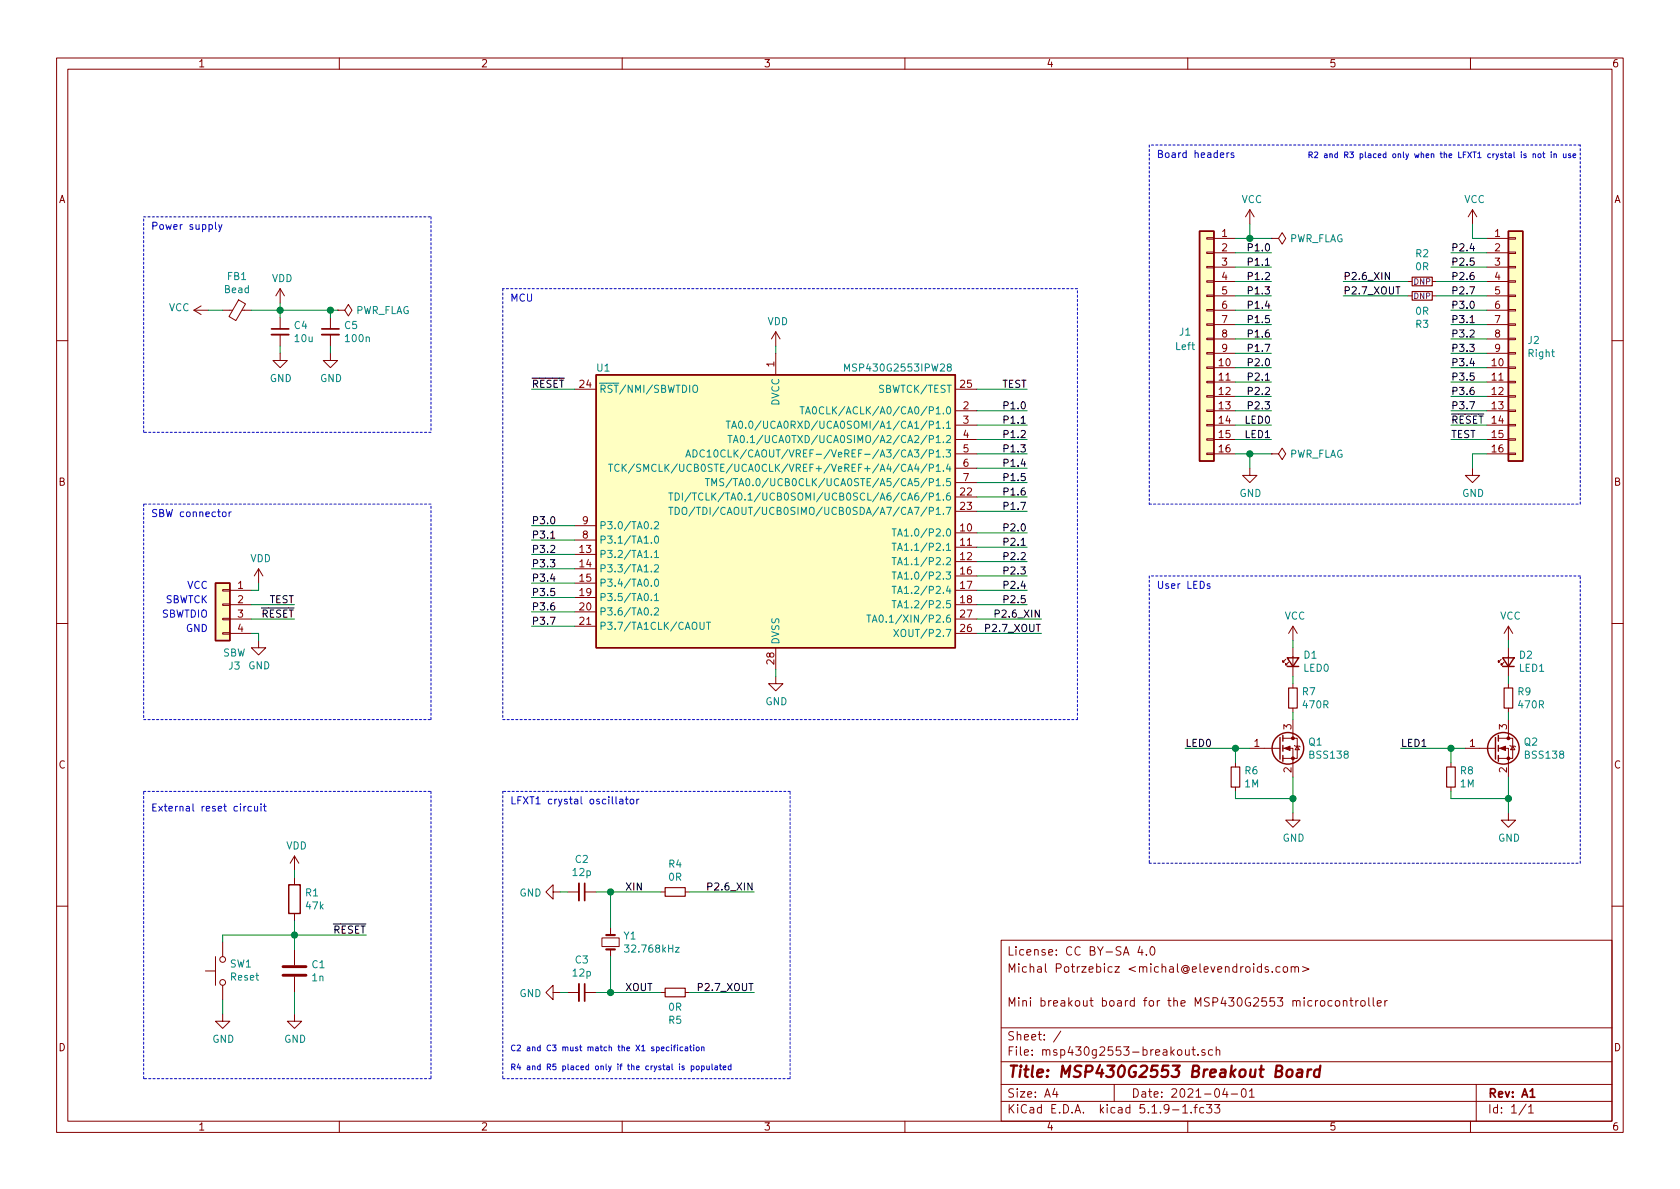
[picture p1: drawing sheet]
EESchema Schematic File Version 4
EELAYER 30 0
EELAYER END
$Descr A4 11693 8268
encoding utf-8
Sheet 1 1
Title "MSP430G2553 Breakout Board"
Date "2021-04-01"
Rev "A1"
Comp ""
Comment1 "Mini breakout board for the MSP430G2553 microcontroller"
Comment2 ""
Comment3 "Michal Potrzebicz <michal@elevendroids.com>"
Comment4 "License: CC BY-SA 4.0"
$EndDescr
$Comp
L MCU_Texas_MSP430:MSP430G2553IPW28 U1
U 1 1
P 5400 3550
F 0 "U1" H 4200 4550 50  0000 C CNN
F 1 "MSP430G2553IPW28" H 6250 4550 50  0000 C CNN
F 2 "Package_SO:TSSOP-28_4.4x9.7mm_P0.65mm" H 4250 2550 50  0001 C CIN
F 3 "http://www.ti.com/lit/ds/symlink/msp430g2553.pdf" H 5400 3550 50  0001 C CNN
	1    5400 3550
	1    0    0    -1  
$EndComp
$Comp
L power:GND #PWR05
U 1 1
P 5400 4700
F 0 "#PWR05" H 5400 4450 50  0001 C CNN
F 1 "GND" H 5405 4527 50  0000 C CNN
F 2 "" H 5400 4700 50  0001 C CNN
F 3 "" H 5400 4700 50  0001 C CNN
	1    5400 4700
	1    0    0    -1  
$EndComp
Wire Wire Line
	5400 4650 5400 4700
$Comp
L power:VDD #PWR04
U 1 1
P 5400 2400
F 0 "#PWR04" H 5400 2250 50  0001 C CNN
F 1 "VDD" H 5415 2573 50  0000 C CNN
F 2 "" H 5400 2400 50  0001 C CNN
F 3 "" H 5400 2400 50  0001 C CNN
	1    5400 2400
	1    0    0    -1  
$EndComp
Wire Wire Line
	5400 2400 5400 2450
$Comp
L Device:R R1
U 1 1
P 2050 6250
F 0 "R1" H 2120 6296 50  0000 L CNN
F 1 "47k" H 2120 6205 50  0000 L CNN
F 2 "Resistor_SMD:R_0603_1608Metric" V 1980 6250 50  0001 C CNN
F 3 "~" H 2050 6250 50  0001 C CNN
	1    2050 6250
	1    0    0    -1  
$EndComp
$Comp
L Device:C C1
U 1 1
P 2050 6750
F 0 "C1" H 2165 6796 50  0000 L CNN
F 1 "1n" H 2165 6705 50  0000 L CNN
F 2 "Capacitor_SMD:C_0603_1608Metric" H 2088 6600 50  0001 C CNN
F 3 "~" H 2050 6750 50  0001 C CNN
	1    2050 6750
	1    0    0    -1  
$EndComp
$Comp
L Switch:SW_Push SW1
U 1 1
P 1550 6750
F 0 "SW1" V 1596 6702 50  0000 R CNN
F 1 "Reset" V 1505 6702 50  0000 R CNN
F 2 "Button_Switch_SMD:SW_SPST_CK_RS282G05A3" H 1550 6950 50  0001 C CNN
F 3 "~" H 1550 6950 50  0001 C CNN
	1    1550 6750
	0    -1   -1   0   
$EndComp
$Comp
L power:GND #PWR01
U 1 1
P 1550 7050
F 0 "#PWR01" H 1550 6800 50  0001 C CNN
F 1 "GND" H 1555 6877 50  0000 C CNN
F 2 "" H 1550 7050 50  0001 C CNN
F 3 "" H 1550 7050 50  0001 C CNN
	1    1550 7050
	1    0    0    -1  
$EndComp
$Comp
L power:GND #PWR03
U 1 1
P 2050 7050
F 0 "#PWR03" H 2050 6800 50  0001 C CNN
F 1 "GND" H 2055 6877 50  0000 C CNN
F 2 "" H 2050 7050 50  0001 C CNN
F 3 "" H 2050 7050 50  0001 C CNN
	1    2050 7050
	1    0    0    -1  
$EndComp
Wire Wire Line
	1550 6950 1550 7050
Wire Wire Line
	2050 6900 2050 7050
Wire Wire Line
	2050 6600 2050 6500
Wire Wire Line
	1550 6550 1550 6500
Wire Wire Line
	1550 6500 2050 6500
Connection ~ 2050 6500
Wire Wire Line
	2050 6500 2050 6400
$Comp
L power:VDD #PWR02
U 1 1
P 2050 6050
F 0 "#PWR02" H 2050 5900 50  0001 C CNN
F 1 "VDD" H 2065 6223 50  0000 C CNN
F 2 "" H 2050 6050 50  0001 C CNN
F 3 "" H 2050 6050 50  0001 C CNN
	1    2050 6050
	1    0    0    -1  
$EndComp
Wire Wire Line
	2050 6050 2050 6100
Text Notes 1050 5650 0    50   ~ 0
External reset circuit
Wire Notes Line
	1000 7500 1000 5500
Wire Notes Line
	3000 7500 1000 7500
Wire Notes Line
	3000 5500 3000 7500
Wire Notes Line
	1000 5500 3000 5500
Text Label 2550 6500 2    50   ~ 0
~RESET
Wire Wire Line
	2050 6500 2550 6500
Wire Wire Line
	4000 2700 3700 2700
Text Label 3700 2700 0    50   ~ 0
~RESET
Wire Wire Line
	6800 2700 7150 2700
Text Label 7150 2700 2    50   ~ 0
TEST
Wire Wire Line
	6800 2850 7150 2850
Text Label 7150 2850 2    50   ~ 0
P1.0
Wire Wire Line
	6800 2950 7150 2950
Text Label 7150 2950 2    50   ~ 0
P1.1
Wire Wire Line
	6800 3050 7150 3050
Wire Wire Line
	6800 3150 7150 3150
Wire Wire Line
	6800 3250 7150 3250
Wire Wire Line
	6800 3350 7150 3350
Wire Wire Line
	6800 3450 7150 3450
Wire Wire Line
	6800 3550 7150 3550
Wire Wire Line
	6800 3700 7150 3700
Wire Wire Line
	6800 3800 7150 3800
Wire Wire Line
	6800 3900 7150 3900
Wire Wire Line
	6800 4000 7150 4000
Wire Wire Line
	6800 4100 7150 4100
Wire Wire Line
	6800 4200 7150 4200
Wire Wire Line
	6800 4300 7250 4300
Wire Wire Line
	6800 4400 7250 4400
Text Label 7150 3050 2    50   ~ 0
P1.2
Text Label 7150 3150 2    50   ~ 0
P1.3
Text Label 7150 3250 2    50   ~ 0
P1.4
Text Label 7150 3350 2    50   ~ 0
P1.5
Text Label 7150 3450 2    50   ~ 0
P1.6
Text Label 7150 3550 2    50   ~ 0
P1.7
Text Label 7150 3700 2    50   ~ 0
P2.0
Text Label 7150 3800 2    50   ~ 0
P2.1
Text Label 7150 3900 2    50   ~ 0
P2.2
Text Label 7150 4000 2    50   ~ 0
P2.3
Text Label 7150 4100 2    50   ~ 0
P2.4
Text Label 7150 4200 2    50   ~ 0
P2.5
Text Label 7250 4300 2    50   ~ 0
P2.6_XIN
Text Label 7250 4400 2    50   ~ 0
P2.7_XOUT
Wire Wire Line
	4000 3650 3700 3650
Wire Wire Line
	4000 3750 3700 3750
Wire Wire Line
	4000 3850 3700 3850
Wire Wire Line
	4000 3950 3700 3950
Wire Wire Line
	4000 4050 3700 4050
Wire Wire Line
	4000 4150 3700 4150
Wire Wire Line
	4000 4250 3700 4250
Wire Wire Line
	4000 4350 3700 4350
Text Label 3700 3650 0    50   ~ 0
P3.0
Text Label 3700 3750 0    50   ~ 0
P3.1
Text Label 3700 3850 0    50   ~ 0
P3.2
Text Label 3700 3950 0    50   ~ 0
P3.3
Text Label 3700 4050 0    50   ~ 0
P3.4
Text Label 3700 4150 0    50   ~ 0
P3.5
Text Label 3700 4250 0    50   ~ 0
P3.6
Text Label 3700 4350 0    50   ~ 0
P3.7
$Comp
L Connector_Generic:Conn_01x16 J2
U 1 1
P 10550 2350
F 0 "J2" H 10630 2342 50  0000 L CNN
F 1 "Right" H 10630 2251 50  0000 L CNN
F 2 "Connector_PinHeader_2.54mm:PinHeader_1x16_P2.54mm_Vertical" H 10550 2350 50  0001 C CNN
F 3 "~" H 10550 2350 50  0001 C CNN
	1    10550 2350
	1    0    0    -1  
$EndComp
$Comp
L Connector_Generic:Conn_01x16 J1
U 1 1
P 8400 2350
F 0 "J1" H 8550 2400 50  0000 C CNN
F 1 "Left" H 8550 2300 50  0000 C CNN
F 2 "Connector_PinHeader_2.54mm:PinHeader_1x16_P2.54mm_Vertical" H 8400 2350 50  0001 C CNN
F 3 "~" H 8400 2350 50  0001 C CNN
	1    8400 2350
	-1   0    0    -1  
$EndComp
Wire Wire Line
	8600 1650 8700 1650
Wire Wire Line
	8700 1650 8700 1550
$Comp
L power:GND #PWR07
U 1 1
P 8700 3250
F 0 "#PWR07" H 8700 3000 50  0001 C CNN
F 1 "GND" H 8705 3077 50  0000 C CNN
F 2 "" H 8700 3250 50  0001 C CNN
F 3 "" H 8700 3250 50  0001 C CNN
	1    8700 3250
	1    0    0    -1  
$EndComp
Wire Wire Line
	8600 3150 8700 3150
Wire Wire Line
	8700 3150 8700 3250
Wire Wire Line
	8600 1750 8850 1750
Wire Wire Line
	8600 1850 8850 1850
Wire Wire Line
	8600 1950 8850 1950
Wire Wire Line
	8600 2050 8850 2050
Wire Wire Line
	8600 2150 8850 2150
Wire Wire Line
	8600 2250 8850 2250
Wire Wire Line
	8600 2350 8850 2350
Wire Wire Line
	8600 2450 8850 2450
Wire Wire Line
	8600 2550 8850 2550
Wire Wire Line
	8600 2650 8850 2650
Wire Wire Line
	8600 2750 8850 2750
Wire Wire Line
	8600 2850 8850 2850
Wire Wire Line
	8600 2950 8850 2950
Wire Wire Line
	8600 3050 8850 3050
Text Label 8850 1750 2    50   ~ 0
P1.0
Text Label 8850 1850 2    50   ~ 0
P1.1
Text Label 8850 1950 2    50   ~ 0
P1.2
Text Label 8850 2050 2    50   ~ 0
P1.3
Text Label 8850 2150 2    50   ~ 0
P1.4
Text Label 8850 2250 2    50   ~ 0
P1.5
Text Label 8850 2350 2    50   ~ 0
P1.6
Text Label 8850 2450 2    50   ~ 0
P1.7
Text Label 8850 2550 2    50   ~ 0
P2.0
Text Label 8850 2650 2    50   ~ 0
P2.1
Text Label 8850 2750 2    50   ~ 0
P2.2
Text Label 8850 2850 2    50   ~ 0
P2.3
Wire Wire Line
	10250 1550 10250 1650
Wire Wire Line
	10250 1650 10350 1650
Wire Wire Line
	10350 1750 10100 1750
Wire Wire Line
	10350 1850 10100 1850
Wire Wire Line
	10350 2150 10100 2150
Wire Wire Line
	10350 2250 10100 2250
Wire Wire Line
	10350 2350 10100 2350
Wire Wire Line
	10350 2450 10100 2450
Wire Wire Line
	10350 2550 10100 2550
Wire Wire Line
	10350 2650 10100 2650
Wire Wire Line
	10350 2750 10100 2750
Wire Wire Line
	10350 2850 10100 2850
Wire Wire Line
	10350 2950 10100 2950
Wire Wire Line
	10350 3050 10100 3050
$Comp
L power:GND #PWR09
U 1 1
P 10250 3250
F 0 "#PWR09" H 10250 3000 50  0001 C CNN
F 1 "GND" H 10255 3077 50  0000 C CNN
F 2 "" H 10250 3250 50  0001 C CNN
F 3 "" H 10250 3250 50  0001 C CNN
	1    10250 3250
	1    0    0    -1  
$EndComp
Wire Wire Line
	10350 3150 10250 3150
Wire Wire Line
	10250 3150 10250 3250
Text Label 10100 1750 0    50   ~ 0
P2.4
Text Label 10100 1850 0    50   ~ 0
P2.5
Text Label 10100 1950 0    50   ~ 0
P2.6
Text Label 10100 2050 0    50   ~ 0
P2.7
Text Label 10100 2150 0    50   ~ 0
P3.0
Text Label 10100 2250 0    50   ~ 0
P3.1
Text Label 10100 2350 0    50   ~ 0
P3.2
Text Label 10100 2450 0    50   ~ 0
P3.3
Text Label 10100 2550 0    50   ~ 0
P3.4
Text Label 10100 2650 0    50   ~ 0
P3.5
Text Label 10100 2750 0    50   ~ 0
P3.6
Text Label 10100 2850 0    50   ~ 0
P3.7
Text Label 10100 2950 0    50   ~ 0
~RESET
Text Label 10100 3050 0    50   ~ 0
TEST
$Comp
L Device:R_Small R2
U 1 1
P 9900 1950
F 0 "R2" V 9704 1950 50  0000 C CNN
F 1 "0R" V 9795 1950 50  0000 C CNN
F 2 "Resistor_SMD:R_0402_1005Metric" H 9900 1950 50  0001 C CNN
F 3 "~" H 9900 1950 50  0001 C CNN
F 4 "DNP" V 9900 1950 40  0000 C CNN "DNP"
	1    9900 1950
	0    1    1    0   
$EndComp
$Comp
L Device:R_Small R3
U 1 1
P 9900 2050
F 0 "R3" V 10096 2050 50  0000 C CNN
F 1 "0R" V 10005 2050 50  0000 C CNN
F 2 "Resistor_SMD:R_0402_1005Metric" H 9900 2050 50  0001 C CNN
F 3 "~" H 9900 2050 50  0001 C CNN
F 4 "DNP" V 9900 2050 40  0000 C CNN "DNP"
	1    9900 2050
	0    1    1    0   
$EndComp
Wire Wire Line
	10000 1950 10350 1950
Wire Wire Line
	10000 2050 10350 2050
Wire Wire Line
	9800 1950 9350 1950
Wire Wire Line
	9800 2050 9350 2050
Text Label 9350 1950 0    50   ~ 0
P2.6_XIN
Text Label 9350 2050 0    50   ~ 0
P2.7_XOUT
$Comp
L Device:Crystal_Small Y1
U 1 1
P 4250 6550
F 0 "Y1" V 4204 6638 50  0000 L CNN
F 1 "32.768kHz" V 4295 6638 50  0000 L CNN
F 2 "Crystal:Crystal_SMD_3215-2Pin_3.2x1.5mm" H 4250 6550 50  0001 C CNN
F 3 "~" H 4250 6550 50  0001 C CNN
	1    4250 6550
	0    1    1    0   
$EndComp
$Comp
L Device:C_Small C2
U 1 1
P 4050 6200
F 0 "C2" V 3821 6200 50  0000 C CNN
F 1 "12p" V 3912 6200 50  0000 C CNN
F 2 "Capacitor_SMD:C_0603_1608Metric" H 4050 6200 50  0001 C CNN
F 3 "~" H 4050 6200 50  0001 C CNN
	1    4050 6200
	0    1    1    0   
$EndComp
$Comp
L Device:C_Small C3
U 1 1
P 4050 6900
F 0 "C3" V 3821 6900 50  0000 C CNN
F 1 "12p" V 3912 6900 50  0000 C CNN
F 2 "Capacitor_SMD:C_0603_1608Metric" H 4050 6900 50  0001 C CNN
F 3 "~" H 4050 6900 50  0001 C CNN
	1    4050 6900
	0    1    1    0   
$EndComp
$Comp
L Device:R_Small R4
U 1 1
P 4700 6200
F 0 "R4" V 4504 6200 50  0000 C CNN
F 1 "0R" V 4595 6200 50  0000 C CNN
F 2 "Resistor_SMD:R_0402_1005Metric" H 4700 6200 50  0001 C CNN
F 3 "~" H 4700 6200 50  0001 C CNN
	1    4700 6200
	0    1    1    0   
$EndComp
$Comp
L Device:R_Small R5
U 1 1
P 4700 6900
F 0 "R5" V 4504 6900 50  0000 C CNN
F 1 "0R" V 4595 6900 50  0000 C CNN
F 2 "Resistor_SMD:R_0402_1005Metric" H 4700 6900 50  0001 C CNN
F 3 "~" H 4700 6900 50  0001 C CNN
	1    4700 6900
	0    1    -1   0   
$EndComp
Wire Wire Line
	4150 6200 4250 6200
Wire Wire Line
	4250 6450 4250 6200
Connection ~ 4250 6200
Wire Wire Line
	4250 6200 4600 6200
Wire Wire Line
	4150 6900 4250 6900
Wire Wire Line
	4250 6650 4250 6900
Connection ~ 4250 6900
Wire Wire Line
	4250 6900 4600 6900
$Comp
L power:GND #PWR011
U 1 1
P 3900 6900
F 0 "#PWR011" H 3900 6650 50  0001 C CNN
F 1 "GND" V 3905 6772 50  0000 R CNN
F 2 "" H 3900 6900 50  0001 C CNN
F 3 "" H 3900 6900 50  0001 C CNN
	1    3900 6900
	0    1    1    0   
$EndComp
$Comp
L power:GND #PWR010
U 1 1
P 3900 6200
F 0 "#PWR010" H 3900 5950 50  0001 C CNN
F 1 "GND" V 3905 6072 50  0000 R CNN
F 2 "" H 3900 6200 50  0001 C CNN
F 3 "" H 3900 6200 50  0001 C CNN
	1    3900 6200
	0    1    1    0   
$EndComp
Wire Wire Line
	3900 6200 3950 6200
Wire Wire Line
	3900 6900 3950 6900
Text Label 4350 6200 0    50   ~ 0
XIN
Text Label 4350 6900 0    50   ~ 0
XOUT
Wire Wire Line
	4800 6200 5250 6200
Wire Wire Line
	4800 6900 5250 6900
Text Label 5250 6200 2    50   ~ 0
P2.6_XIN
Text Label 5250 6900 2    50   ~ 0
P2.7_XOUT
Wire Notes Line
	3500 5500 3500 7500
Wire Notes Line
	3500 7500 5500 7500
Wire Notes Line
	5500 7500 5500 5500
Wire Notes Line
	5500 5500 3500 5500
$Comp
L Connector_Generic:Conn_01x04 J3
U 1 1
P 1550 4200
F 0 "J3" H 1468 3775 50  0000 C CNN
F 1 "SBW" H 1468 3866 50  0000 C CNN
F 2 "Connector_PinHeader_2.00mm:PinHeader_1x04_P2.00mm_Vertical" H 1550 4200 50  0001 C CNN
F 3 "~" H 1550 4200 50  0001 C CNN
	1    1550 4200
	-1   0    0    -1  
$EndComp
$Comp
L Device:C_Small C4
U 1 1
P 1950 2300
F 0 "C4" H 2042 2346 50  0000 L CNN
F 1 "10u" H 2042 2255 50  0000 L CNN
F 2 "Capacitor_SMD:C_0805_2012Metric" H 1950 2300 50  0001 C CNN
F 3 "~" H 1950 2300 50  0001 C CNN
	1    1950 2300
	1    0    0    -1  
$EndComp
$Comp
L Device:C_Small C5
U 1 1
P 2300 2300
F 0 "C5" H 2392 2346 50  0000 L CNN
F 1 "100n" H 2392 2255 50  0000 L CNN
F 2 "Capacitor_SMD:C_0603_1608Metric" H 2300 2300 50  0001 C CNN
F 3 "~" H 2300 2300 50  0001 C CNN
	1    2300 2300
	1    0    0    -1  
$EndComp
$Comp
L power:GND #PWR0101
U 1 1
P 1950 2450
F 0 "#PWR0101" H 1950 2200 50  0001 C CNN
F 1 "GND" H 1955 2277 50  0000 C CNN
F 2 "" H 1950 2450 50  0001 C CNN
F 3 "" H 1950 2450 50  0001 C CNN
	1    1950 2450
	1    0    0    -1  
$EndComp
Wire Wire Line
	1950 2450 1950 2400
$Comp
L power:GND #PWR0102
U 1 1
P 2300 2450
F 0 "#PWR0102" H 2300 2200 50  0001 C CNN
F 1 "GND" H 2305 2277 50  0000 C CNN
F 2 "" H 2300 2450 50  0001 C CNN
F 3 "" H 2300 2450 50  0001 C CNN
	1    2300 2450
	1    0    0    -1  
$EndComp
Wire Wire Line
	2300 2400 2300 2450
Wire Wire Line
	1950 2200 1950 2150
Wire Wire Line
	1950 2150 2300 2150
Wire Wire Line
	2300 2150 2300 2200
$Comp
L power:VDD #PWR0103
U 1 1
P 1950 2100
F 0 "#PWR0103" H 1950 1950 50  0001 C CNN
F 1 "VDD" H 1965 2273 50  0000 C CNN
F 2 "" H 1950 2100 50  0001 C CNN
F 3 "" H 1950 2100 50  0001 C CNN
	1    1950 2100
	1    0    0    -1  
$EndComp
Wire Wire Line
	1950 2100 1950 2150
Connection ~ 1950 2150
$Comp
L power:GND #PWR0104
U 1 1
P 1800 4450
F 0 "#PWR0104" H 1800 4200 50  0001 C CNN
F 1 "GND" H 1805 4277 50  0000 C CNN
F 2 "" H 1800 4450 50  0001 C CNN
F 3 "" H 1800 4450 50  0001 C CNN
	1    1800 4450
	1    0    0    -1  
$EndComp
Wire Wire Line
	1750 4400 1800 4400
Wire Wire Line
	1800 4400 1800 4450
$Comp
L Device:Ferrite_Bead_Small FB1
U 1 1
P 1650 2150
F 0 "FB1" V 1413 2150 50  0000 C CNN
F 1 "Bead" V 1504 2150 50  0000 C CNN
F 2 "Inductor_SMD:L_0603_1608Metric" V 1580 2150 50  0001 C CNN
F 3 "~" H 1650 2150 50  0001 C CNN
	1    1650 2150
	0    1    1    0   
$EndComp
Wire Wire Line
	1750 2150 1950 2150
$Comp
L power:VCC #PWR0105
U 1 1
P 1450 2150
F 0 "#PWR0105" H 1450 2000 50  0001 C CNN
F 1 "VCC" V 1465 2277 50  0000 L CNN
F 2 "" H 1450 2150 50  0001 C CNN
F 3 "" H 1450 2150 50  0001 C CNN
	1    1450 2150
	0    -1   -1   0   
$EndComp
Wire Wire Line
	1450 2150 1550 2150
$Comp
L power:PWR_FLAG #FLG0101
U 1 1
P 2350 2150
F 0 "#FLG0101" H 2350 2225 50  0001 C CNN
F 1 "PWR_FLAG" V 2350 2278 50  0000 L CNN
F 2 "" H 2350 2150 50  0001 C CNN
F 3 "~" H 2350 2150 50  0001 C CNN
	1    2350 2150
	0    1    1    0   
$EndComp
Connection ~ 2300 2150
Wire Wire Line
	1750 4100 1800 4100
Text Label 2050 4200 2    50   ~ 0
TEST
Text Label 2050 4300 2    50   ~ 0
~RESET
Wire Wire Line
	1750 4200 2050 4200
Wire Wire Line
	1750 4300 2050 4300
$Comp
L power:PWR_FLAG #FLG0102
U 1 1
P 8850 1650
F 0 "#FLG0102" H 8850 1725 50  0001 C CNN
F 1 "PWR_FLAG" V 8850 1778 50  0000 L CNN
F 2 "" H 8850 1650 50  0001 C CNN
F 3 "~" H 8850 1650 50  0001 C CNN
	1    8850 1650
	0    1    1    0   
$EndComp
Wire Wire Line
	8850 1650 8700 1650
Connection ~ 8700 1650
$Comp
L power:PWR_FLAG #FLG0103
U 1 1
P 8850 3150
F 0 "#FLG0103" H 8850 3225 50  0001 C CNN
F 1 "PWR_FLAG" V 8850 3278 50  0000 L CNN
F 2 "" H 8850 3150 50  0001 C CNN
F 3 "~" H 8850 3150 50  0001 C CNN
	1    8850 3150
	0    1    1    0   
$EndComp
Wire Wire Line
	8850 3150 8700 3150
Connection ~ 8700 3150
$Comp
L power:VCC #PWR0106
U 1 1
P 10250 1550
F 0 "#PWR0106" H 10250 1400 50  0001 C CNN
F 1 "VCC" H 10265 1723 50  0000 C CNN
F 2 "" H 10250 1550 50  0001 C CNN
F 3 "" H 10250 1550 50  0001 C CNN
	1    10250 1550
	1    0    0    -1  
$EndComp
$Comp
L power:VCC #PWR0107
U 1 1
P 8700 1550
F 0 "#PWR0107" H 8700 1400 50  0001 C CNN
F 1 "VCC" H 8715 1723 50  0000 C CNN
F 2 "" H 8700 1550 50  0001 C CNN
F 3 "" H 8700 1550 50  0001 C CNN
	1    8700 1550
	1    0    0    -1  
$EndComp
Wire Wire Line
	2350 2150 2300 2150
$Comp
L power:VDD #PWR0108
U 1 1
P 1800 4050
F 0 "#PWR0108" H 1800 3900 50  0001 C CNN
F 1 "VDD" H 1815 4223 50  0000 C CNN
F 2 "" H 1800 4050 50  0001 C CNN
F 3 "" H 1800 4050 50  0001 C CNN
	1    1800 4050
	1    0    0    -1  
$EndComp
Wire Wire Line
	1800 4050 1800 4100
Wire Notes Line
	1000 5000 3000 5000
Wire Notes Line
	3000 5000 3000 3500
Wire Notes Line
	3000 3500 1000 3500
Wire Notes Line
	1000 3500 1000 5000
Wire Notes Line
	1000 3000 1000 1500
Wire Notes Line
	1000 1500 3000 1500
Wire Notes Line
	3000 1500 3000 3000
Wire Notes Line
	3000 3000 1000 3000
$Comp
L Transistor_FET:BSS138 Q1
U 1 1
P 8900 5200
F 0 "Q1" H 9104 5246 50  0000 L CNN
F 1 "BSS138" H 9104 5155 50  0000 L CNN
F 2 "Package_TO_SOT_SMD:SOT-23" H 9100 5125 50  0001 L CIN
F 3 "https://www.fairchildsemi.com/datasheets/BS/BSS138.pdf" H 8900 5200 50  0001 L CNN
	1    8900 5200
	1    0    0    -1  
$EndComp
$Comp
L Device:R_Small R6
U 1 1
P 8600 5400
F 0 "R6" H 8659 5446 50  0000 L CNN
F 1 "1M" H 8659 5355 50  0000 L CNN
F 2 "Resistor_SMD:R_0603_1608Metric" H 8600 5400 50  0001 C CNN
F 3 "~" H 8600 5400 50  0001 C CNN
	1    8600 5400
	1    0    0    -1  
$EndComp
Wire Wire Line
	8700 5200 8600 5200
Wire Wire Line
	8600 5200 8600 5300
$Comp
L power:GND #PWR0109
U 1 1
P 9000 5650
F 0 "#PWR0109" H 9000 5400 50  0001 C CNN
F 1 "GND" H 9005 5477 50  0000 C CNN
F 2 "" H 9000 5650 50  0001 C CNN
F 3 "" H 9000 5650 50  0001 C CNN
	1    9000 5650
	1    0    0    -1  
$EndComp
Wire Wire Line
	9000 5400 9000 5550
Wire Wire Line
	8600 5500 8600 5550
Wire Wire Line
	8600 5550 9000 5550
Connection ~ 9000 5550
Wire Wire Line
	9000 5550 9000 5650
Wire Wire Line
	8600 5200 8250 5200
Connection ~ 8600 5200
Text Label 8250 5200 0    50   ~ 0
LED0
$Comp
L Device:LED_Small D1
U 1 1
P 9000 4600
F 0 "D1" V 9046 4530 50  0000 R CNN
F 1 "LED0" V 8955 4530 50  0000 R CNN
F 2 "LED_SMD:LED_0805_2012Metric" V 9000 4600 50  0001 C CNN
F 3 "~" V 9000 4600 50  0001 C CNN
	1    9000 4600
	0    -1   -1   0   
$EndComp
$Comp
L Device:R_Small R7
U 1 1
P 9000 4850
F 0 "R7" H 9059 4896 50  0000 L CNN
F 1 "470R" H 9059 4805 50  0000 L CNN
F 2 "Resistor_SMD:R_0603_1608Metric" H 9000 4850 50  0001 C CNN
F 3 "~" H 9000 4850 50  0001 C CNN
	1    9000 4850
	1    0    0    -1  
$EndComp
Wire Wire Line
	9000 4950 9000 5000
Wire Wire Line
	9000 4700 9000 4750
$Comp
L power:VCC #PWR0110
U 1 1
P 9000 4450
F 0 "#PWR0110" H 9000 4300 50  0001 C CNN
F 1 "VCC" H 9015 4623 50  0000 C CNN
F 2 "" H 9000 4450 50  0001 C CNN
F 3 "" H 9000 4450 50  0001 C CNN
	1    9000 4450
	1    0    0    -1  
$EndComp
Wire Wire Line
	9000 4450 9000 4500
$Comp
L Transistor_FET:BSS138 Q2
U 1 1
P 10400 5200
F 0 "Q2" H 10604 5246 50  0000 L CNN
F 1 "BSS138" H 10604 5155 50  0000 L CNN
F 2 "Package_TO_SOT_SMD:SOT-23" H 10600 5125 50  0001 L CIN
F 3 "https://www.fairchildsemi.com/datasheets/BS/BSS138.pdf" H 10400 5200 50  0001 L CNN
	1    10400 5200
	1    0    0    -1  
$EndComp
$Comp
L Device:R_Small R8
U 1 1
P 10100 5400
F 0 "R8" H 10159 5446 50  0000 L CNN
F 1 "1M" H 10159 5355 50  0000 L CNN
F 2 "Resistor_SMD:R_0603_1608Metric" H 10100 5400 50  0001 C CNN
F 3 "~" H 10100 5400 50  0001 C CNN
	1    10100 5400
	1    0    0    -1  
$EndComp
Wire Wire Line
	10200 5200 10100 5200
Wire Wire Line
	10100 5200 10100 5300
$Comp
L power:GND #PWR0111
U 1 1
P 10500 5650
F 0 "#PWR0111" H 10500 5400 50  0001 C CNN
F 1 "GND" H 10505 5477 50  0000 C CNN
F 2 "" H 10500 5650 50  0001 C CNN
F 3 "" H 10500 5650 50  0001 C CNN
	1    10500 5650
	1    0    0    -1  
$EndComp
Wire Wire Line
	10500 5400 10500 5550
Wire Wire Line
	10100 5500 10100 5550
Wire Wire Line
	10100 5550 10500 5550
Connection ~ 10500 5550
Wire Wire Line
	10500 5550 10500 5650
Wire Wire Line
	10100 5200 9750 5200
Connection ~ 10100 5200
Text Label 9750 5200 0    50   ~ 0
LED1
$Comp
L Device:LED_Small D2
U 1 1
P 10500 4600
F 0 "D2" V 10546 4530 50  0000 R CNN
F 1 "LED1" V 10455 4530 50  0000 R CNN
F 2 "LED_SMD:LED_0805_2012Metric" V 10500 4600 50  0001 C CNN
F 3 "~" V 10500 4600 50  0001 C CNN
	1    10500 4600
	0    -1   -1   0   
$EndComp
$Comp
L Device:R_Small R9
U 1 1
P 10500 4850
F 0 "R9" H 10559 4896 50  0000 L CNN
F 1 "470R" H 10559 4805 50  0000 L CNN
F 2 "Resistor_SMD:R_0603_1608Metric" H 10500 4850 50  0001 C CNN
F 3 "~" H 10500 4850 50  0001 C CNN
	1    10500 4850
	1    0    0    -1  
$EndComp
Wire Wire Line
	10500 4950 10500 5000
Wire Wire Line
	10500 4700 10500 4750
$Comp
L power:VCC #PWR0112
U 1 1
P 10500 4450
F 0 "#PWR0112" H 10500 4300 50  0001 C CNN
F 1 "VCC" H 10515 4623 50  0000 C CNN
F 2 "" H 10500 4450 50  0001 C CNN
F 3 "" H 10500 4450 50  0001 C CNN
	1    10500 4450
	1    0    0    -1  
$EndComp
Wire Wire Line
	10500 4450 10500 4500
Wire Notes Line
	11000 6000 11000 4000
Wire Notes Line
	11000 4000 8000 4000
Wire Notes Line
	8000 4000 8000 6000
Wire Notes Line
	8000 6000 11000 6000
Text Notes 8050 4100 0    50   ~ 0
User LEDs
Text Label 8850 2950 2    50   ~ 0
LED0
Text Label 8850 3050 2    50   ~ 0
LED1
Wire Notes Line
	3500 5000 7500 5000
Wire Notes Line
	7500 5000 7500 2000
Wire Notes Line
	7500 2000 3500 2000
Wire Notes Line
	3500 2000 3500 5000
Wire Notes Line
	8000 3500 11000 3500
Wire Notes Line
	11000 3500 11000 1000
Wire Notes Line
	11000 1000 8000 1000
Wire Notes Line
	8000 1000 8000 3500
Text Notes 1050 1600 0    50   ~ 0
Power supply
Text Notes 1050 3600 0    50   ~ 0
SBW connector
Text Notes 3550 2100 0    50   ~ 0
MCU
Text Notes 8050 1100 0    50   ~ 0
Board headers
Text Notes 3550 5600 0    50   ~ 0
LFXT1 crystal oscillator
Text Notes 3550 7450 0    40   ~ 0
C2 and C3 must match the X1 specification\n\nR4 and R5 placed only if the crystal is populated
Text Notes 9100 1100 0    40   ~ 0
R2 and R3 placed only when the LFXT1 crystal is not in use
Text Notes 1450 4200 2    50   ~ 0
SBWTCK
Text Notes 1450 4300 2    50   ~ 0
SBWTDIO
Text Notes 1450 4100 2    50   ~ 0
VCC
Text Notes 1450 4400 2    50   ~ 0
GND
$EndSCHEMATC
